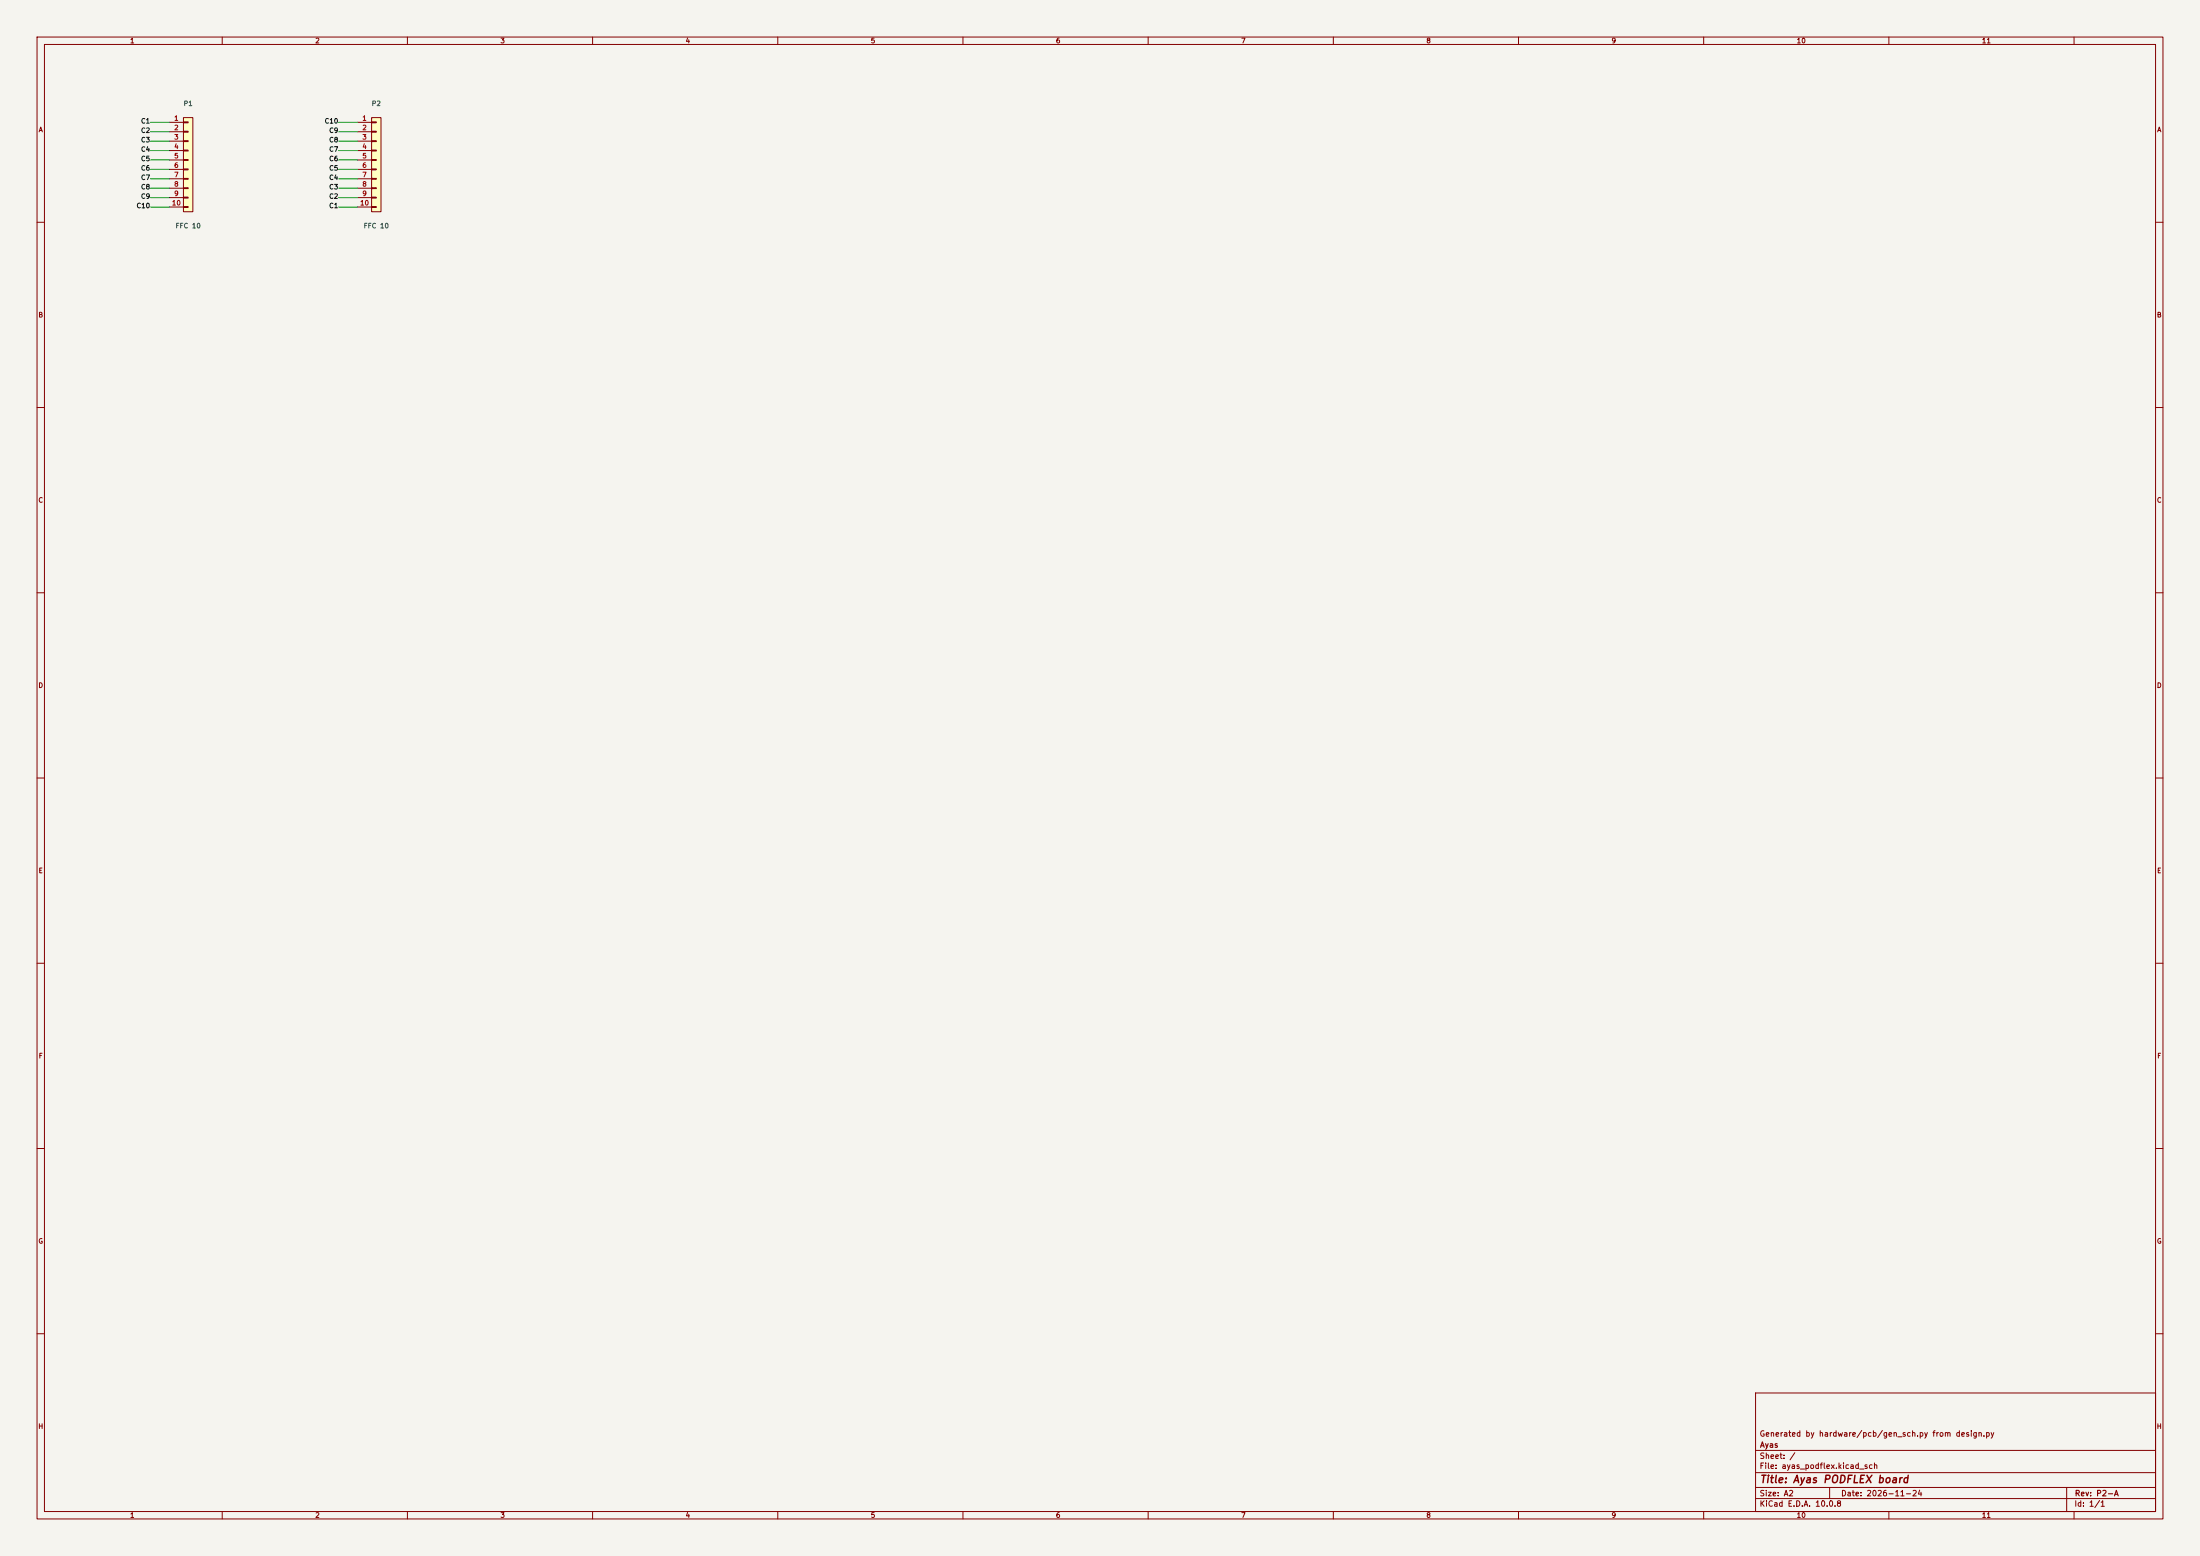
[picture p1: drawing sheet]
(kicad_sch
 (version 20250114)
 (generator "eeschema")
 (generator_version "9.0")
 (paper "A2")
 (title_block
  (title "Ayas PODFLEX board")
  (date "2026-11-24")
  (rev "P2-A")
  (company "Ayas")
  (comment 1 "Generated by hardware/pcb/gen_sch.py from design.py"))
 (lib_symbols
  (symbol
   "Connector_Generic:Conn_01x10"
   (pin_names
    (offset 1.016) (hide yes)) (exclude_from_sim no) (in_bom yes) (on_board yes)
   (in_pos_files yes)
   (duplicate_pin_numbers_are_jumpers no)
   (property
    "Reference"
    "J" (at 0 12.7 0) (show_name no) (do_not_autoplace no) (effects (font (size 1.27 1.27))))
   (property
    "Value"
    "Conn_01x10" (at 0 -15.24 0) (show_name no) (do_not_autoplace no) (effects (font (size 1.27 1.27))))
   (property
    "Footprint"
    "" (at 0 0 0) (show_name no) (do_not_autoplace no) (hide yes) (effects (font (size 1.27 1.27))))
   (property
    "Datasheet"
    "" (at 0 0 0) (show_name no) (do_not_autoplace no) (hide yes) (effects (font (size 1.27 1.27))))
   (property
    "Description"
    "Generic connector, single row, 01x10, script generated (kicad-library-utils/schlib/autogen/connector/)" (at 0 0 0) (show_name no) (do_not_autoplace no) (hide yes) (effects (font (size 1.27 1.27))))
   (property
    "ki_keywords"
    "connector" (at 0 0 0) (show_name no) (do_not_autoplace no) (hide yes) (effects (font (size 1.27 1.27))))
   (property
    "ki_fp_filters"
    "Connector*:*_1x??_*" (at 0 0 0) (show_name no) (do_not_autoplace no) (hide yes) (effects (font (size 1.27 1.27))))
   (symbol
    "Conn_01x10_1_1"
    (rectangle (start -1.27 11.43) (end 1.27 -13.97) (stroke (width 0.254) (type default)) (fill (type background)))
    (rectangle (start -1.27 10.287) (end 0 10.033) (stroke (width 0.1524) (type default)) (fill (type none)))
    (rectangle (start -1.27 7.747) (end 0 7.493) (stroke (width 0.1524) (type default)) (fill (type none)))
    (rectangle (start -1.27 5.207) (end 0 4.953) (stroke (width 0.1524) (type default)) (fill (type none)))
    (rectangle (start -1.27 2.667) (end 0 2.413) (stroke (width 0.1524) (type default)) (fill (type none)))
    (rectangle (start -1.27 0.127) (end 0 -0.127) (stroke (width 0.1524) (type default)) (fill (type none)))
    (rectangle (start -1.27 -2.413) (end 0 -2.667) (stroke (width 0.1524) (type default)) (fill (type none)))
    (rectangle (start -1.27 -4.953) (end 0 -5.207) (stroke (width 0.1524) (type default)) (fill (type none)))
    (rectangle (start -1.27 -7.493) (end 0 -7.747) (stroke (width 0.1524) (type default)) (fill (type none)))
    (rectangle (start -1.27 -10.033) (end 0 -10.287) (stroke (width 0.1524) (type default)) (fill (type none)))
    (rectangle (start -1.27 -12.573) (end 0 -12.827) (stroke (width 0.1524) (type default)) (fill (type none)))
    (pin
    passive
    line (at -5.08 10.16 0) (length 3.81) (name
    "Pin_1" (effects (font (size 1.27 1.27)))) (number
    "1" (effects (font (size 1.27 1.27)))))
    (pin
    passive
    line (at -5.08 7.62 0) (length 3.81) (name
    "Pin_2" (effects (font (size 1.27 1.27)))) (number
    "2" (effects (font (size 1.27 1.27)))))
    (pin
    passive
    line (at -5.08 5.08 0) (length 3.81) (name
    "Pin_3" (effects (font (size 1.27 1.27)))) (number
    "3" (effects (font (size 1.27 1.27)))))
    (pin
    passive
    line (at -5.08 2.54 0) (length 3.81) (name
    "Pin_4" (effects (font (size 1.27 1.27)))) (number
    "4" (effects (font (size 1.27 1.27)))))
    (pin
    passive
    line (at -5.08 0 0) (length 3.81) (name
    "Pin_5" (effects (font (size 1.27 1.27)))) (number
    "5" (effects (font (size 1.27 1.27)))))
    (pin
    passive
    line (at -5.08 -2.54 0) (length 3.81) (name
    "Pin_6" (effects (font (size 1.27 1.27)))) (number
    "6" (effects (font (size 1.27 1.27)))))
    (pin
    passive
    line (at -5.08 -5.08 0) (length 3.81) (name
    "Pin_7" (effects (font (size 1.27 1.27)))) (number
    "7" (effects (font (size 1.27 1.27)))))
    (pin
    passive
    line (at -5.08 -7.62 0) (length 3.81) (name
    "Pin_8" (effects (font (size 1.27 1.27)))) (number
    "8" (effects (font (size 1.27 1.27)))))
    (pin
    passive
    line (at -5.08 -10.16 0) (length 3.81) (name
    "Pin_9" (effects (font (size 1.27 1.27)))) (number
    "9" (effects (font (size 1.27 1.27)))))
    (pin
    passive
    line (at -5.08 -12.7 0) (length 3.81) (name
    "Pin_10" (effects (font (size 1.27 1.27)))) (number
    "10" (effects (font (size 1.27 1.27))))))
   (embedded_fonts no))
  (symbol
   "power:PWR_FLAG"
   (power global)
   (pin_numbers (hide yes))
   (pin_names
    (offset 0) (hide yes)) (exclude_from_sim no) (in_bom yes) (on_board yes)
   (in_pos_files yes)
   (duplicate_pin_numbers_are_jumpers no)
   (property
    "Reference"
    "#FLG" (at 0 1.905 0) (show_name no) (do_not_autoplace no) (hide yes) (effects (font (size 1.27 1.27))))
   (property
    "Value"
    "PWR_FLAG" (at 0 3.81 0) (show_name no) (do_not_autoplace no) (effects (font (size 1.27 1.27))))
   (property
    "Footprint"
    "" (at 0 0 0) (show_name no) (do_not_autoplace no) (hide yes) (effects (font (size 1.27 1.27))))
   (property
    "Datasheet"
    "" (at 0 0 0) (show_name no) (do_not_autoplace no) (hide yes) (effects (font (size 1.27 1.27))))
   (property
    "Description"
    "Special symbol for telling ERC where power comes from" (at 0 0 0) (show_name no) (do_not_autoplace no) (hide yes) (effects (font (size 1.27 1.27))))
   (property
    "ki_keywords"
    "flag power" (at 0 0 0) (show_name no) (do_not_autoplace no) (hide yes) (effects (font (size 1.27 1.27))))
   (symbol
    "PWR_FLAG_0_0"
    (pin
    power_out
    line (at 0 0 90) (length 0) (name
    "" (effects (font (size 1.27 1.27)))) (number
    "1" (effects (font (size 1.27 1.27))))))
   (symbol
    "PWR_FLAG_0_1"
    (polyline (pts (xy 0 0) (xy 0 1.27) (xy -1.016 1.905) (xy 0 2.54) (xy 1.016 1.905) (xy 0 1.27)) (stroke (width 0) (type default)) (fill (type none))))
   (embedded_fonts no)))
 (symbol
  (lib_id "Connector_Generic:Conn_01x10") (at 50.8 43.18 0) (unit 1) (exclude_from_sim no) (in_bom yes) (on_board yes) (dnp no)
  (property
   "Reference"
   "P1" (at 50.8 27.94 0) (effects (font (size 1.27 1.27))))
  (property
   "Value"
   "FFC 10" (at 50.8 60.96 0) (effects (font (size 1.27 1.27))))
  (property
   "Footprint"
   "ayas:FFC_Fingers_1x10_P1.00mm" (at 50.8 43.18 0) (effects (font (size 1.27 1.27)) (hide yes)))
  (property
   "Datasheet"
   "" (at 50.8 43.18 0) (effects (font (size 1.27 1.27)) (hide yes)))
  (property
   "MPN"
   "" (at 50.8 43.18 0) (effects (font (size 1.27 1.27)) (hide yes)))
  (property
   "Note"
   "flex contact fingers, end 1" (at 50.8 43.18 0) (effects (font (size 1.27 1.27)) (hide yes)))
  (pin
   "1")
  (pin
   "2")
  (pin
   "3")
  (pin
   "4")
  (pin
   "5")
  (pin
   "6")
  (pin
   "7")
  (pin
   "8")
  (pin
   "9")
  (pin
   "10")
  (instances (project
    "ayas_podflex" (path
    "/99f633be-a711-4dee-9513-2ca43d43f393" (reference "P1") (unit 1)))))
 (wire (pts (xy 45.72 33.02) (xy 40.64 33.02)) (stroke (width 0) (type default)))
 (label
  "C1" (at 40.64 33.02 180) (effects (font (size 1.27 1.27)) (justify right)))
 (wire (pts (xy 45.72 35.56) (xy 40.64 35.56)) (stroke (width 0) (type default)))
 (label
  "C2" (at 40.64 35.56 180) (effects (font (size 1.27 1.27)) (justify right)))
 (wire (pts (xy 45.72 38.1) (xy 40.64 38.1)) (stroke (width 0) (type default)))
 (label
  "C3" (at 40.64 38.1 180) (effects (font (size 1.27 1.27)) (justify right)))
 (wire (pts (xy 45.72 40.64) (xy 40.64 40.64)) (stroke (width 0) (type default)))
 (label
  "C4" (at 40.64 40.64 180) (effects (font (size 1.27 1.27)) (justify right)))
 (wire (pts (xy 45.72 43.18) (xy 40.64 43.18)) (stroke (width 0) (type default)))
 (label
  "C5" (at 40.64 43.18 180) (effects (font (size 1.27 1.27)) (justify right)))
 (wire (pts (xy 45.72 45.72) (xy 40.64 45.72)) (stroke (width 0) (type default)))
 (label
  "C6" (at 40.64 45.72 180) (effects (font (size 1.27 1.27)) (justify right)))
 (wire (pts (xy 45.72 48.26) (xy 40.64 48.26)) (stroke (width 0) (type default)))
 (label
  "C7" (at 40.64 48.26 180) (effects (font (size 1.27 1.27)) (justify right)))
 (wire (pts (xy 45.72 50.8) (xy 40.64 50.8)) (stroke (width 0) (type default)))
 (label
  "C8" (at 40.64 50.8 180) (effects (font (size 1.27 1.27)) (justify right)))
 (wire (pts (xy 45.72 53.34) (xy 40.64 53.34)) (stroke (width 0) (type default)))
 (label
  "C9" (at 40.64 53.34 180) (effects (font (size 1.27 1.27)) (justify right)))
 (wire (pts (xy 45.72 55.88) (xy 40.64 55.88)) (stroke (width 0) (type default)))
 (label
  "C10" (at 40.64 55.88 180) (effects (font (size 1.27 1.27)) (justify right)))
 (symbol
  (lib_id "Connector_Generic:Conn_01x10") (at 101.6 43.18 0) (unit 1) (exclude_from_sim no) (in_bom yes) (on_board yes) (dnp no)
  (property
   "Reference"
   "P2" (at 101.6 27.94 0) (effects (font (size 1.27 1.27))))
  (property
   "Value"
   "FFC 10" (at 101.6 60.96 0) (effects (font (size 1.27 1.27))))
  (property
   "Footprint"
   "ayas:FFC_Fingers_1x10_P1.00mm" (at 101.6 43.18 0) (effects (font (size 1.27 1.27)) (hide yes)))
  (property
   "Datasheet"
   "" (at 101.6 43.18 0) (effects (font (size 1.27 1.27)) (hide yes)))
  (property
   "MPN"
   "" (at 101.6 43.18 0) (effects (font (size 1.27 1.27)) (hide yes)))
  (property
   "Note"
   "flex contact fingers, end 2" (at 101.6 43.18 0) (effects (font (size 1.27 1.27)) (hide yes)))
  (pin
   "1")
  (pin
   "2")
  (pin
   "3")
  (pin
   "4")
  (pin
   "5")
  (pin
   "6")
  (pin
   "7")
  (pin
   "8")
  (pin
   "9")
  (pin
   "10")
  (instances (project
    "ayas_podflex" (path
    "/99f633be-a711-4dee-9513-2ca43d43f393" (reference "P2") (unit 1)))))
 (wire (pts (xy 96.52 33.02) (xy 91.44 33.02)) (stroke (width 0) (type default)))
 (label
  "C10" (at 91.44 33.02 180) (effects (font (size 1.27 1.27)) (justify right)))
 (wire (pts (xy 96.52 35.56) (xy 91.44 35.56)) (stroke (width 0) (type default)))
 (label
  "C9" (at 91.44 35.56 180) (effects (font (size 1.27 1.27)) (justify right)))
 (wire (pts (xy 96.52 38.1) (xy 91.44 38.1)) (stroke (width 0) (type default)))
 (label
  "C8" (at 91.44 38.1 180) (effects (font (size 1.27 1.27)) (justify right)))
 (wire (pts (xy 96.52 40.64) (xy 91.44 40.64)) (stroke (width 0) (type default)))
 (label
  "C7" (at 91.44 40.64 180) (effects (font (size 1.27 1.27)) (justify right)))
 (wire (pts (xy 96.52 43.18) (xy 91.44 43.18)) (stroke (width 0) (type default)))
 (label
  "C6" (at 91.44 43.18 180) (effects (font (size 1.27 1.27)) (justify right)))
 (wire (pts (xy 96.52 45.72) (xy 91.44 45.72)) (stroke (width 0) (type default)))
 (label
  "C5" (at 91.44 45.72 180) (effects (font (size 1.27 1.27)) (justify right)))
 (wire (pts (xy 96.52 48.26) (xy 91.44 48.26)) (stroke (width 0) (type default)))
 (label
  "C4" (at 91.44 48.26 180) (effects (font (size 1.27 1.27)) (justify right)))
 (wire (pts (xy 96.52 50.8) (xy 91.44 50.8)) (stroke (width 0) (type default)))
 (label
  "C3" (at 91.44 50.8 180) (effects (font (size 1.27 1.27)) (justify right)))
 (wire (pts (xy 96.52 53.34) (xy 91.44 53.34)) (stroke (width 0) (type default)))
 (label
  "C2" (at 91.44 53.34 180) (effects (font (size 1.27 1.27)) (justify right)))
 (wire (pts (xy 96.52 55.88) (xy 91.44 55.88)) (stroke (width 0) (type default)))
 (label
  "C1" (at 91.44 55.88 180) (effects (font (size 1.27 1.27)) (justify right)))
 (sheet_instances (path
   "/"
   (page "1"))))
